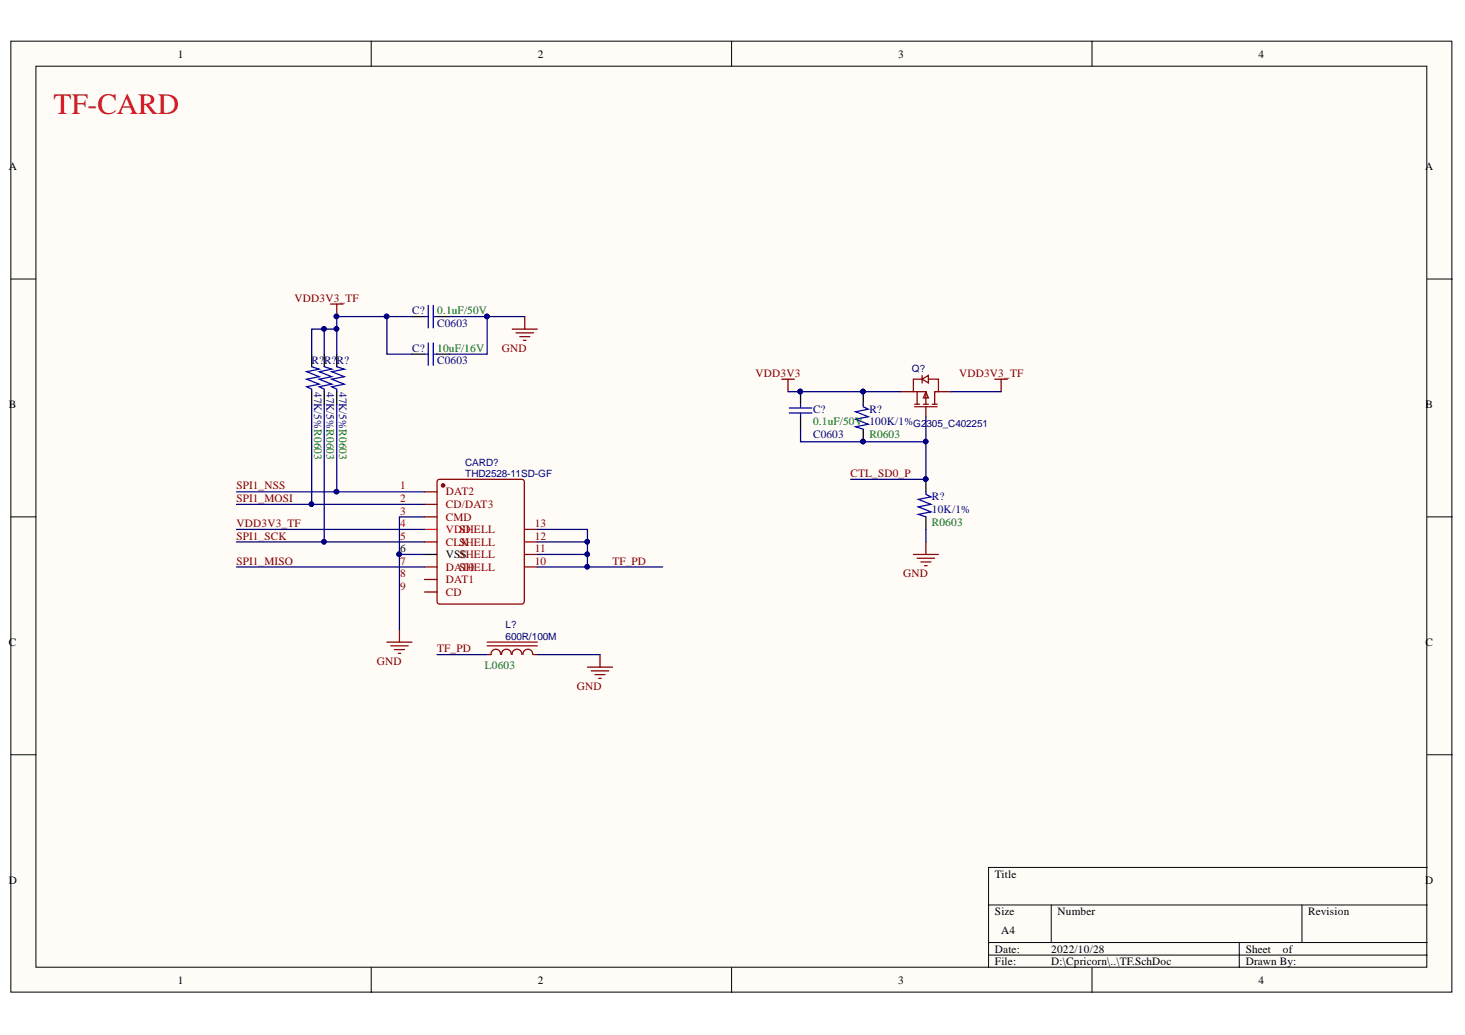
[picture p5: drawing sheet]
<svg xmlns="http://www.w3.org/2000/svg" width="297mm" height="210mm" viewBox="0 0 297 210" stroke-linecap="round" stroke-linejoin="round" font-family="sans-serif">
<g fill="#fffcf8" stroke="#000" stroke-width=".2">
<path d="M2.2 8.3h292.2v192.9h-292.2z"/>
<path d="M7.3 13.4h282v182.8h-282z"/>
</g>
<g fill="none" stroke="#000" stroke-width=".2">
<path d="M75.3 8.3v5.1M148.3 8.3v5.1M221.4 8.3v5.1M2.2 56.6h5.1M289.4 56.6h5.1M2.2 104.8h5.1M289.4 104.8h5.1M2.2 153.1h5.1M289.4 153.1h5.1M289.4 175.9h-89v20.3M75.3 196.2v5.1M148.3 196.2v5.1"/>
<path d="M200.4 183.5h89M200.4 191.2h89M200.4 193.7h89M213.1 183.5v7.7M221.4 196.2v5.1M251.3 191.2v5M264 183.5v7.7"/>
</g>
<g fill="none" stroke="#800" stroke-width=".25">
<path d="M182.6 79.4h2.6M186 79.4v2.6M187 76.1v1.6M187 76.9h-1.8v2.5h2.5v2.6M187 76.9l1.2-.8v1.6zM187.7 79.4l.5 1.3h-1zM188.2 76.9h2.1v2.5h-.8v2.6M190.3 79.4h2.5M86.1 99.8h2.5M88.7 97.5l.4-.3h16.7l.4 .3 .1 24.5-.3 .4-16.9 .1-.4-.3zM185.4 82h1.1M185.4 82.5h4.6"/>
<path d="M187.2 82h1M187.7 82.5v2M189 82h1M86.1 102.3h2.5M86.1 104.8h2.5M86.1 109.9h2.5M86.1 115h2.5M86.1 117.5h2.5M106.4 109.9h2.5M106.4 115h2.5M106.4 112.4h2.5M106.4 107.4h2.5"/>
<path d="M86.1 120.1h2.5M98.8 130.2h10.1M98.8 131h10.1M101.5 132.7a.96 .96 0 0 0-1-1 .96 .96 0 0 0-.9 1l-.8 .1M103.7 132.7a.97 .97 0 0 0-1-1 .97 .97 0 0 0-1 1M105.8 132.7a.97 .97 0 0 0-1-1 .97 .97 0 0 0-1 1M108 132.7a.97 .97 0 0 0-1-1 .97 .97 0 0 0-.9 1M108.2 132.8h.7"/>
</g>
<circle cx="89.8" cy="98.4" r=".34" fill="#800" stroke="#800" stroke-width=".25"/>
<path d="M86.1 107.4h2.5" fill="none" stroke="#f00" stroke-width=".25"/>
<g fill="none" stroke="#000" stroke-width=".25">
<path d="M63.2 71.8v2.6M63.2 79.4v2.6M65.7 71.8v2.6M65.7 79.4v2.6M68.3 71.8v2.6M68.3 79.4v2.6M83.5 64.2h2.6M83.5 71.8h2.6M88.6 64.2h2.6M88.6 71.8h2.6M162.3 84.5v2.6M86.1 112.4h2.5"/>
<path d="M187.7 104.8v2.6"/>
</g>
<g fill="none" stroke="#800000" stroke-width=".25">
<path d="M67 61.7h2.6M68.3 61.7v2.5M103.9 66.7h5M104.6 67.5h3.6M105.4 68.3h2M106.1 69h.6M106.4 64.2v2.5M158.5 76.9h2.5M159.8 76.9v2.5M201.7 76.9h2.6M203 76.9v2.5M185.2 112.4h5.1"/>
<path d="M186 113.2h3.5M186.7 114h2M187.5 114.7h.5M187.7 109.9v2.5M78.4 130.2h5.1M79.2 131h3.6M80 131.7h2M80.7 132.5h.5M81 127.7v2.5M119.1 135.3h5.1M119.9 136.1h3.5M120.6 136.8h2.1"/>
<path d="M121.4 137.6h.5M121.7 132.8v2.5"/>
</g>
<path d="M63.2 74.4l1.5 .5-2.5 .5 2.5 1-2.5 .5 2.5 1-2.5 .5 1 .5v.5M65.7 74.4l1.6 .5-2.6 .5 2.6 1-2.6 .5 2.6 1-2.6 .5 1 .5v.5M68.3 74.4l1.5 .5-2.5 .5 2.5 1-2.5 .5 2.5 1-2.5 .5 1 .5v.5M175 82v.5l1 .5-2.5 .5 2.5 1-2.5 .5 2.5 1-2.5 .5 1.5 .6M187.7 99.8v.5l1 .5-2.5 .5 2.5 1-2.5 .5 2.5 1-2.5 .5 1.5 .5" fill="none" stroke="#0000bf" stroke-width=".25"/>
<g fill="#000080" stroke="#000080" stroke-width=".2">
<circle cx="68.2" cy="64.2" r=".47"/>
<circle cx="80.9" cy="112.4" r=".46"/>
<circle cx="63.1" cy="102.3" r=".46"/>
<circle cx="68.2" cy="99.7" r=".46"/>
<circle cx="65.7" cy="109.9" r=".46"/>
<circle cx="65.7" cy="66.7" r=".46"/>
<circle cx="119.1" cy="109.9" r=".46"/>
<circle cx="119.1" cy="112.4" r=".46"/>
<circle cx="98.7" cy="64.2" r=".47"/>
<circle cx="78.4" cy="64.2" r=".47"/>
<circle cx="187.7" cy="89.5" r=".46"/>
<circle cx="68.2" cy="66.7" r=".46"/>
<circle cx="119.1" cy="114.9" r=".46"/>
</g>
<path d="M86.1 64.2h.7M86.1 71.8h.7M86.8 61.9v4.6M86.8 69.5v4.6M87.8 64.2h.8M87.8 61.9v4.6M87.8 69.5v4.6M87.8 71.8h.8M160 83.8h4.6M160 82.7h4.6M162.3 83.8v.7" fill="none" stroke="#00f" stroke-width=".25"/>
<g fill="none" stroke="#000080" stroke-width=".25">
<path d="M63.2 71.8v-5.1h5.1v5.1M65.7 66.7v5.1M78.4 64.2v7.6h5.1M83.5 64.2h-15.2v2.5M91.2 64.2h15.2M98.8 64.2v7.6h-7.6M159.8 79.4h22.8M192.8 79.4h10.2M47.9 99.8h38.2M63.2 82v20.3M65.7 82v27.9M68.3 82v17.8"/>
<path d="M187.7 84.5v5.1h-25.4v-2.5M187.7 89.6v7.6h-15.2M47.9 109.9h38.2M47.9 102.3h38.2M47.9 115h38.2M47.9 107.4h38.2M81 112.4v15.3M86.1 104.8h-5.1v7.6h5.1M108.9 115h25.5M108.9 107.4h10.2v7.6M108.9 109.9h10.2M108.9 112.4h10.2"/>
<path d="M187.7 107.4v2.5M88.6 132.8h10.2M108.9 132.8h12.8"/>
</g>
<text font-size="6" fill="#ee0e22" x="10.8" y="23.1">TF-CARD</text>
<g font-size="3.5" fill="#000080">
<text x="161.6" y="81.5">PIC?01</text>
<text x="174.3" y="81.5">PIR?02</text>
<text x="174.3" y="88.9">PIR?01</text>
<text x="187" y="99.1">PIR?02</text>
</g>
<g font-size="2.3">
<text x="36" y="11.7">1</text>
<text x="109" y="11.7">2</text>
<text x="182.1" y="11.7">3</text>
<text x="255.2" y="11.7">4</text>
<text x="1.8" y="34.5">A</text>
<text x="288.9" y="34.5">A</text>
<text x="1.8" y="82.7">B</text>
<text x="289" y="82.7">B</text>
<text x="81.1" y="112">6</text>
<text x="90.4" y="113.2">VSS</text>
<text x="1.8" y="131">C</text>
<text x="289" y="131">C</text>
<text x="1.8" y="179.3">D</text>
<text x="201.7" y="178">Title</text>
<text x="288.9" y="179.3">D</text>
<text x="201.7" y="185.6">Size</text>
<text x="214.4" y="185.6">Number</text>
<text x="265.3" y="185.6">Revision</text>
<text x="203" y="189.4">A4</text>
<text x="201.7" y="193.2">Date:</text>
<text x="201.7" y="195.7">File:</text>
<text x="213.2" y="193.2">2022/10/28</text>
<text x="213.2" y="195.7">D:\Cpricorn\..\TF.SchDoc</text>
<text x="252.6" y="193.2">Sheet</text>
<text x="252.6" y="195.7">Drawn By:</text>
<text x="260.1" y="193.2">of</text>
<text x="36" y="199.5">1</text>
<text x="109" y="199.5">2</text>
<text x="182.1" y="199.5">3</text>
<text x="255.2" y="199.5">4</text>
</g>
<g font-size="2.3" fill="#800000">
<text x="59.7" y="61.2">VDD3V3_TF</text>
<text x="101.8" y="71.3">GND</text>
<text x="153.2" y="76.4">VDD3V3</text>
<text x="194.5" y="76.4">VDD3V3_TF</text>
<text x="48" y="99.2">SPI1_NSS</text>
<text x="48" y="101.8">SPI1_MOSI</text>
<text x="172.5" y="96.7">CTL_SD0_P</text>
<text x="48" y="106.9">VDD3V3_TF</text>
<text x="48" y="109.4">SPI1_SCK</text>
<text x="48" y="114.5">SPI1_MISO</text>
<text x="124.2" y="114.5">TF_PD</text>
<text x="183.1" y="117.1">GND</text>
<text x="76.4" y="134.8">GND</text>
<text x="88.6" y="132.3">TF_PD</text>
<text x="117" y="139.9">GND</text>
</g>
<g font-size="2.3" fill="#000080">
<text x="83.6" y="63.7">C?</text>
<text x="83.6" y="71.3">C?</text>
<text x="88.6" y="66.3">C0603</text>
<text x="63.2" y="73.9">R?R?R?</text>
<text x="88.6" y="73.9">C0603</text>
<text x="63.7" y="79.4" transform="rotate(90 63.7 79.4)">47K/5%R0603</text>
<text x="66.2" y="79.4" transform="rotate(90 66.2 79.4)">47K/5%R0603</text>
<text x="68.8" y="79.4" transform="rotate(90 68.8 79.4)">47K/5%R0603</text>
<text x="164.9" y="83.8">C?</text>
<text x="176.3" y="83.8">R?</text>
<text x="164.9" y="88.8">C0603</text>
<text x="189" y="101.5">R?</text>
<text x="189" y="104.1">10K/1%</text>
</g>
<g font-size="2.3" fill="#008000">
<text x="88.6" y="63.7">0.1uF/50V</text>
<text x="88.6" y="71.3">10uF/16V</text>
<text x="164.9" y="86.3">0.1uF/50V 100K/1%</text>
<text x="176.3" y="88.8">R0603</text>
<text x="189" y="106.7">R0603</text>
<text x="98.3" y="135.6">L0603</text>
</g>
<g font-size="2.3" fill="#800">
<text x="81.1" y="99.2">1</text>
<text x="81.1" y="101.8">2</text>
<text x="90.4" y="100.5">DAT2</text>
<text x="81.1" y="104.4">3</text>
<text x="90.4" y="103">CD/DAT3</text>
<text x="90.4" y="105.6">CMD</text>
<text x="108.4" y="106.9">13</text>
<text x="81.1" y="109.4">5</text>
<text x="90.4" y="110.7">CLSHELL</text>
<text x="93.1" y="113.2">SHELL</text>
<text x="93.4" y="110.7">X</text>
<text x="108.4" y="112">11</text>
<text x="108.4" y="109.4">12</text>
<text x="81.1" y="114.5">7</text>
<text x="81.1" y="117.1">8</text>
<text x="81.1" y="119.6">9</text>
<text x="90.4" y="115.8">DASHELL</text>
<text x="90.4" y="118.3">DAT1</text>
<text x="93.6" y="115.8">T0</text>
<text x="108.4" y="114.5">10</text>
<text x="90.4" y="120.9">CD</text>
</g>
<g font-size="2.3" fill="#f00">
<text x="81.1" y="106.9">4</text>
<text x="90.4" y="108.2">VDSHELL</text>
<text x="93.8" y="108.2">D</text>
</g>
<g font-size="2" fill="#000080">
<text x="184.9" y="75.5">Q?</text>
<text x="185.2" y="86.6">G2</text>
<text x="187.9" y="86.6">305_C402251</text>
<text x="94.3" y="94.5">CARD?</text>
<text x="94.3" y="96.8">THD2528-11SD-GF</text>
<text x="102.5" y="127.4">L?</text>
<text x="102.5" y="129.7">600R/100M</text>
</g>
</svg>
